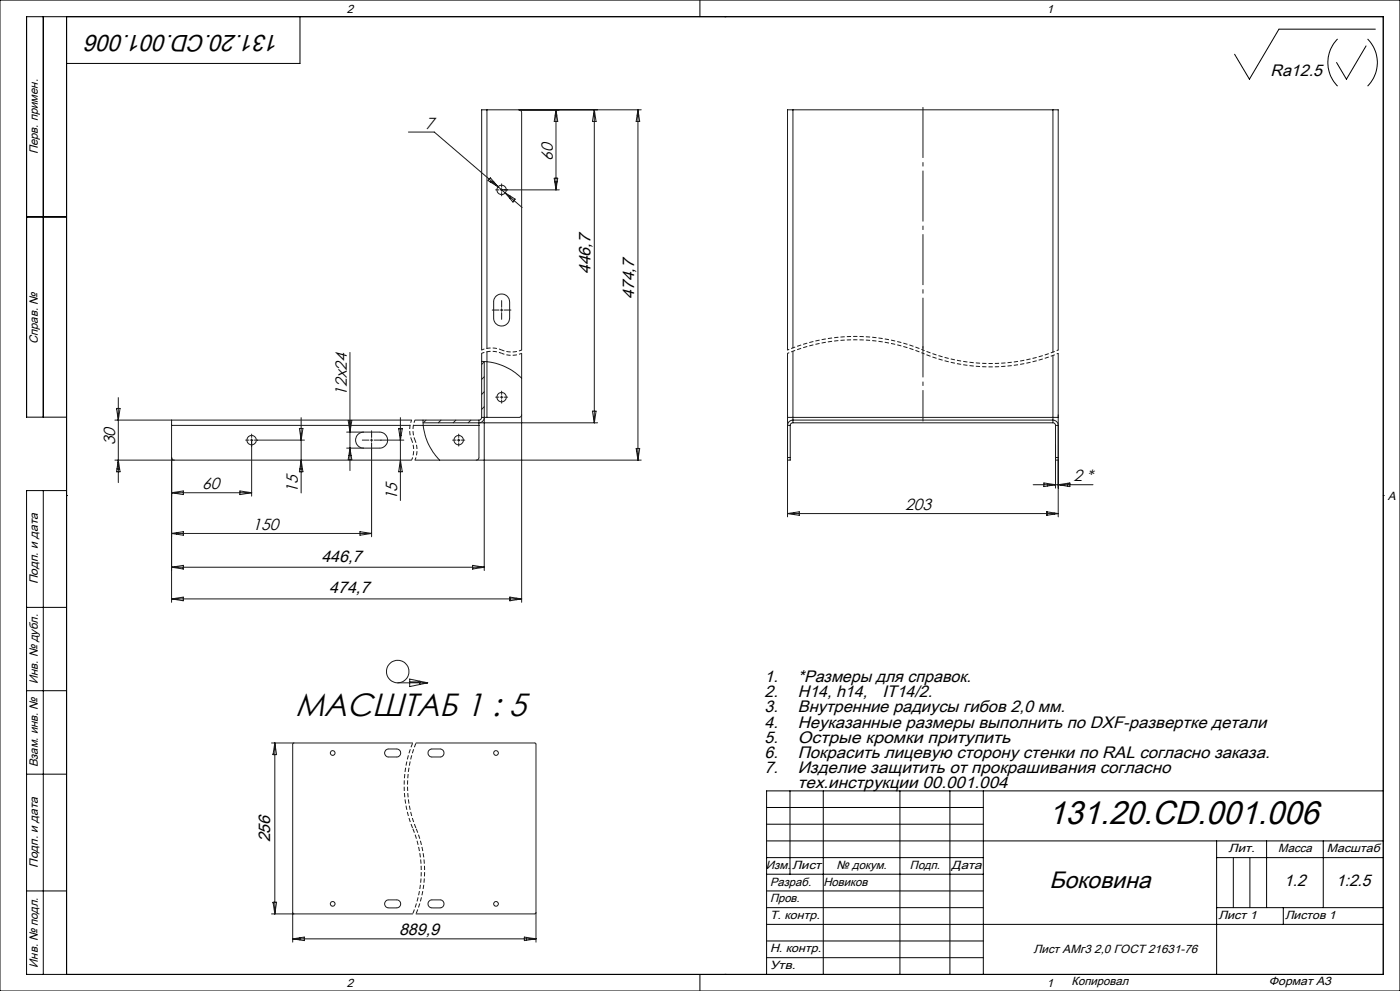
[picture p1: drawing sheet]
<svg xmlns="http://www.w3.org/2000/svg" width="420mm" height="297mm" viewBox="0 0 420 297" stroke-linecap="round" stroke-linejoin="round" font-family="sans-serif">
<g fill="none" stroke="#000" stroke-width=".3">
<path d="M0 0h420v297h-420zM13 5v120M20 5v287M90 5v14h-70M210 0v5M217.5 5h.1M401.3 11.7a10 10 0 0 0 0 14.1M409.8 13.8l-5.9 9.9-2.9-5M410.3 11.7a10 10 0 0 1 0 14.1M412.6 8.7h-28.9l-8.9 15-4.4-7.4M8 65h12M20 125h-12v-120h407v287h-407v-145h12"/>
<path d="M13 147v145M20 148.5h.1M415 148.5h.1M8 182h12M8 207h12M8 232h12M237 237v25M247 237v55M270 237v55M285 237v55M295 237v55M415 237h-185v55"/>
<path d="M230 242h65M230 247h65M230 252h185M230 257h65M365 252v40M365 257h50M370 257v15M375 257v15M380 252v20M397 252v20M8 267h12M230 267h65"/>
<path d="M230 272h65M230 277h185M230 262h65M365 272h50M385 272v5M210 292v5M217.5 292h.1M230 282h65M230 287h65"/>
</g>
<g fill="none" stroke="#191924" stroke-width=".3">
<path d="M122.5 39.6h7.8l19.1 16.4M146.1 32.9v71.5M155.7 32.9l.5 .2 .3 .6v71.2M166.5 34.5h.5M166.8 32.9l.5 3.5h-1zM166.8 32.9v24M178.3 32.9l.5 3.5h-1.1zM178.3 32.9v93.8M191.1 34.5h.5M191.4 32.9l.5 3.5h-1zM191.4 32.9v105M192.4 32.9h-47.9v72"/>
<path d="M237.9 32.9v71.4M315.9 32.9v72.6M147 54.5h1.1M147.1 53.3l2.3 2.7-3-1.9zM148.7 56.9h1M149.4 56l2.2 1.8M150.1 56.9h17.7M150.5 55.1v1M150.5 56.5v.8M150.5 57.7v1M151.6 57.8l2.2 2.7M151.6 57.8l3 1.9-.8 .8"/>
<path d="M151.6 57.8l5 4.4M153 58.7v.8M166.3 53.4h1l-.5 3.5zM166.4 54.5h.7M166.7 56.5h.2M153.8 60.5h.1M147.7 92.9h2M148.7 88.9a2.41 2.41 0 0 1 2.7-.6 2.41 2.41 0 0 1 1.5 2.2v4.8a2.4 2.4 0 0 1-2.4 2.4 2.4 2.4 0 0 1-2.4-2.4v-5zM150.1 92.9h.8M150.5 90.1v2M150.5 92.5v.8M150.5 93.7v2"/>
<path d="M151.3 92.9h2M35.5 119.2v25.4M105 105.6v35.4M144.5 108.3a17.4 17.4 0 0 1 12 5M144.5 105.9v19.2M145.3 108.3v62.7M145.3 112.9l-.8 .8M145.3 108.4l-.8 .8M145.3 117.4l-.8 .8M146.1 105.4v19.7M148.7 119h1M150.1 119h.8"/>
<path d="M150.5 117.2v1M150.5 118.6v.8M150.5 119.8v1M151.3 119h1M156.5 105.9v74.6M236.3 104.9v-72h81.2v72M236.3 105.9v49M237.9 105.3v21.4M315.9 106.5v20.2M317.5 105.9v49M34.5 137.9h89M34.5 125.9h89"/>
<path d="M35 122.4h1l-.5 3.5zM35 122.4v.3M35.4 138.5h.2M35.5 137.9l.5 3.5h-1zM51.5 137.1l.3 .6 .5 .2M51.5 125.9v54.6M51.5 127.5h71.5M73.7 131.9h1M75.1 131.9h.8M75.5 130.1v1M75.5 131.5v17.2M76.3 131.9h15"/>
<path d="M89.8 128.4h1.1l-.6 3.5zM90.2 138.5h.3M90.3 137.9l.6 3.5h-1.1zM90.3 125.2v22.5M104 129.5h9.9a2.4 2.4 0 0 1 2.4 2.4 2.4 2.4 0 0 1-2.4 2.4h-9.9M104.5 126h1.1l-.6 3.5zM104.7 136.5h.6M105 134.5h.1M105 134.3l.6 3.5h-1.1zM108.7 131.9h2M109.1 129.5a2.4 2.4 0 0 0-2.4 2.4 2.4 2.4 0 0 0 2.4 2.4M111.1 131.9h.8"/>
<path d="M111.5 129.1v2M111.5 131.5v.8M111.5 132.7v28.2M112.3 131.9h8.8M119.6 128.4h1.1l-.6 3.5zM119.6 128.5h1M119.9 130.5h.5M120.1 137.9l.6 3.5h-1.1zM120.1 125.2v24.8M124 127.5h19.7M124.5 137.9h67.9M124.5 125.9h19.2"/>
<path d="M126.9 125.9a17 17 0 0 0 5 12M126.9 126.7h52.4M127.8 125.9l-.8 .8M132.3 125.9l-.8 .8M135.8 131.9h1M136.8 125.9l-.8 .8M137.2 131.9h.8M137.6 130.1v1M137.6 131.5v.8M137.6 132.7v1M138.4 131.9h1M141.3 125.9l-.8 .8"/>
<path d="M143.7 125.9v11.4l-.3 .4-.5 .2M144.5 125.1l-.3 .6-.5 .2M145.3 125.1l-.4 1-1.2 .6M145.3 121.9l-.8 .8M156.5 124.3l-.3 .6-.4 .2h-11.3M177.7 123.2h1.1l-.5 3.5zM190.9 134.4h1l-.5 3.5zM191 134.4v1M236.3 125.1h81.2M236.3 137.1h.8M237.1 127.5h-.8l.1-.5 .3-.6 1-.5h78.4l.9 .5 .4 .6 .1 .5h-.8M237.1 127.5v10.4h-.8"/>
<path d="M237.9 126.7l-.6 .2-.2 .6M237.9 126.7h78M315.9 126.7l.5 .2 .3 .6M316.7 137.9h.8M316.7 127.5v18.8M316.7 137.1h.8M35.1 140.5h.8M51.5 147.7l3.5-.6v1.1zM51.5 159.9l3.5-.6v1.1zM51.5 147.7h24M51.5 159.9h60M53 159.6v.5"/>
<path d="M72 147.1l3.5 .6-3.5 .5zM90 140.5h.7M108 159.3l3.5 .6-3.5 .5zM236.3 153.9l3.5-.5v1zM236.3 153.9h81.2M238.3 153.6v.6M310 145.3h17.9M313.2 144.7l3.5 .6-3.5 .5zM314 153.4l3.5 .5-3.5 .5zM314.3 144.9v.8M314.3 153.4v1M316.3 145.2v.1"/>
<path d="M316.3 153.7v.4M317.5 145.3l3.5-.6v1.1zM318.3 145.2v.2M320.3 144.8v.9M320.3 144.9h.7M51.5 179.5l3.5-.5v1.1zM51.5 170l3.5-.6v1.1zM51.5 179.5h105M51.5 170h93.8M54.9 170.5h.1M141.8 169.4l3.5 .6-3.5 .5zM141.8 170.5h.1"/>
<path d="M153 179l3.5 .5-3.5 .6zM155 179.3v.4M119.3 204.6h9M122.9 203.5l5.4 1.1-5.4 1.2zM122.9 204.4h3M125.9 204.1v1M128 204.6v.1M81.5 222.7h42.3M82 225.9v.3M82.4 222.7l.6 3.5h-1.1zM82.4 222.7v51.2M88.2 222.7l-.4 .3v59.4"/>
<path d="M115.6 224.9l.9-.4h2.5a1.2 1.2 0 0 1 1.2 1.2 1.2 1.2 0 0 1-1.2 1.2h-2.4a1.22 1.22 0 0 1-1-2zM124.8 222.7l35.9 .1 .1 59.6M128.7 224.9l.7-.4h2.6a1.2 1.2 0 0 1 1.2 1.2 1.2 1.2 0 0 1-1.2 1.2h-2.4a1.19 1.19 0 0 1-1.1-.7 1.19 1.19 0 0 1 .2-1.3zM81.5 273.9h42.3M81.9 270.4h1.1l-.6 3.5zM82 270.4v.2M87.8 273.5l.4 .4M115.6 270.2l.9-.5h2.5a1.2 1.2 0 0 1 1.2 1.2 1.2 1.2 0 0 1-1.2 1.2h-2.4a1.22 1.22 0 0 1-1-1.9zM128.8 270l.6-.3h2.6a1.2 1.2 0 0 1 1.2 1.2 1.2 1.2 0 0 1-1.2 1.2h-2.4a1.19 1.19 0 0 1-1.1-.7 1.19 1.19 0 0 1 .3-1.4zM160.8 273.5l-.3 .4h-35.7M87.8 281.4l3.5-.6v1.1zM87.8 281.4h73"/>
<path d="M87.9 281.3v.1M90 281.1v.6M157.3 280.8l3.5 .6-3.5 .5zM157.9 280.9v.9M159.9 281.2v.3"/>
<circle cx="150.5" cy="56.9" r="1.4"/>
<circle cx="150.5" cy="119" r="1.4"/>
<circle cx="75.5" cy="131.9" r="1.4"/>
<circle cx="137.6" cy="131.9" r="1.4"/>
<circle cx="119.3" cy="201.3" r="3.4"/>
<circle cx="99.8" cy="225.7" r=".71"/>
<circle cx="148.8" cy="225.7" r=".71"/>
<circle cx="99.8" cy="270.9" r=".71"/>
<circle cx="148.8" cy="270.9" r=".71"/>
</g>
<path d="M150.5 105.9l2.8 .6 1.6-.1 1.6-.5M150.5 105.9l-2.8-.6-1.6 .1-1.6 .5M150.5 104.9l2.8 .6 1.6-.1 1.6-.5M150.5 104.9l-2.8-.6-1.6 .1-1.6 .5M123.5 125.9l-.6 2.8 .1 1.6 .5 1.6M123.5 137.9l.6-2.8-.1-1.6-.5-1.6M124.5 125.9l-.6 2.8 .1 1.6 .5 1.6M124.5 137.9l.6-2.8-.1-1.6-.5-1.6" fill="none" stroke="#191924" stroke-width=".3" stroke-dasharray="1.3 .6" stroke-dashoffset=".4" stroke-linecap="butt"/>
<path d="M123.8 222.7a33.3 33.3 0 0 0 0 25.6M124.8 222.7a33.3 33.3 0 0 0 0 25.6M123.8 273.9a33.3 33.3 0 0 0 0-25.6M124.8 273.9a33.3 33.3 0 0 0 0-25.6" fill="none" stroke="#191924" stroke-width=".3" stroke-dasharray="1.3 .6" stroke-dashoffset="-.1" stroke-linecap="butt"/>
<path d="M276.9 105.9a52.8 52.8 0 0 0 40.6 0M276.9 105.9a52.8 52.8 0 0 0-40.6 0M276.9 104.9a52.8 52.8 0 0 0 40.6 0M276.9 104.9a52.8 52.8 0 0 0-40.6 0" fill="none" stroke="#191924" stroke-width=".3" stroke-dasharray="1.3 .6" stroke-dashoffset=".8" stroke-linecap="butt"/>
<path d="M276.9 126.3v-22.6" fill="none" stroke="#191924" stroke-width=".3" stroke-dasharray="15.2 1.3 1.3 1.3" stroke-dashoffset="5.9" stroke-linecap="butt"/>
<path d="M276.9 104.9v-73.2" fill="none" stroke="#191924" stroke-width=".3" stroke-dasharray="15.2 1.3 1.3 1.3" stroke-dashoffset="-.4" stroke-linecap="butt"/>
<g fill="#808080">
<path d="M-.1 62.5v3.5zM-.1 56.4v3.5zM-.1 163.6v1.1zM-.1 163.6v1.1zM-.1 157.7v1zM-.1 157.7v1zM89.4 297.1h3.5zM158.9 297.1h3.5z"/>
<path d="M-.1 126.7v3.5zM-.1 142.2v3.5zM-.1 132.7v3.5zM-.1 142.2v3.5zM83.5 297.1h1.1zM83.5 297.1h1.1z"/>
</g>
<text font-size="10" x="314.5" y="246.8">131.20.CD.001.006</text>
<text font-size="9.7" x="88.6" y="214.5">МАСШТАБ 1 : 5</text>
<g font-size="7.1">
<text x="84" y="10.3" transform="rotate(-180 84 10.3)">131.20.CD.001.006</text>
<text x="314.8" y="266.1">Боковина</text>
</g>
<g font-size="5">
<text x="381.1" y="22.6">Ra12.5</text>
<text x="177.2" y="82.2" transform="rotate(-90 177.2 82.2)">446,7</text>
<text x="190.3" y="89.7" transform="rotate(-90 190.3 89.7)">474,7</text>
<text x="96.4" y="168.6">446,7</text>
<text x="98.8" y="177.8">474,7</text>
<text x="229.3" y="204.5">1.</text>
<text x="229.3" y="209">2.</text>
<text x="239.3" y="204.5">*Размеры для справок.</text>
<text x="239.3" y="209">H14, h14,</text>
<text x="264.7" y="209">IT14/2.</text>
<text x="229.3" y="213.5">3.</text>
<text x="239.3" y="213.5">Внутренние радиусы гибов 2,0 мм.</text>
<text x="229.3" y="218.1">4.</text>
<text x="239.3" y="218.1">Неуказанные размеры выполнить по DXF-развертке детали</text>
<text x="229.3" y="222.6">5.</text>
<text x="229.3" y="227.1">6.</text>
<text x="239.3" y="222.6">Острые кромки притупить</text>
<text x="239.3" y="227.1">Покрасить лицевую сторону стенки по RAL согласно заказа.</text>
<text x="229.3" y="231.6">7.</text>
<text x="239.3" y="231.6">Изделие защитить от прокрашивания согласно</text>
<text x="239.3" y="236.1">тех.инструкции 00.001.004</text>
<text x="81" y="252.5" transform="rotate(-90 81 252.5)">256</text>
<text x="385.3" y="265.7">1.2</text>
<text x="400.8" y="265.7">1:2.5</text>
<text x="119.7" y="280.3">889,9</text>
</g>
<g font-size="4.8">
<text x="127.6" y="38.5">7</text>
<text x="165.8" y="48.2" transform="rotate(-90 165.8 48.2)">60</text>
<text x="104" y="118.7" transform="rotate(-90 104 118.7)">12х24</text>
<text x="34.5" y="133.4" transform="rotate(-90 34.5 133.4)">30</text>
<text x="60.6" y="146.7">60</text>
<text x="89.4" y="147.7" transform="rotate(-90 89.4 147.7)">15</text>
<text x="119.2" y="150" transform="rotate(-90 119.2 150)">15</text>
<text x="322" y="144.3">2 *</text>
<text x="271.6" y="152.9">203</text>
<text x="75.7" y="158.9">150</text>
</g>
<g font-size="3.6">
<text x="104" y="3.9">2</text>
<text x="314" y="3.9">1</text>
<text x="11.4" y="46.3" transform="rotate(-90 11.4 46.3)">Перв. примен.</text>
<text x="11.3" y="103.2" transform="rotate(-90 11.3 103.2)">Справ. №</text>
<text x="416.4" y="149.9">A</text>
<text x="11.4" y="175.1" transform="rotate(-90 11.4 175.1)">Подп. и дата</text>
<text x="11.3" y="205" transform="rotate(-90 11.3 205)">Инв. № дубл.</text>
<text x="11.4" y="230" transform="rotate(-90 11.4 230)">Взам. инв. №</text>
<text x="368.5" y="255.4">Лит.</text>
<text x="383.5" y="255.4">Масса</text>
<text x="398.1" y="255.4">Масштаб</text>
<text x="11.4" y="260.1" transform="rotate(-90 11.4 260.1)">Подп. и дата</text>
<text x="229.8" y="260.4">Изм.</text>
<text x="237.6" y="260.4">Лист</text>
<text x="251" y="260.4">№ докум.</text>
<text x="273" y="260.4">Подп.</text>
<text x="285.5" y="260.4">Дата</text>
<text x="231" y="265.4">Разраб.</text>
<text x="247" y="265.5">Новиков</text>
<text x="231" y="275.4">Т. контр.</text>
<text x="231" y="270.4">Пров.</text>
<text x="365.5" y="275.4">Лист 1</text>
<text x="385.5" y="275.4">Листов 1</text>
<text x="231" y="285.4">Н. контр.</text>
<text x="310" y="285.7">Лист АМг3 2,0 ГОСТ 21631-76</text>
<text x="11.3" y="290" transform="rotate(-90 11.3 290)">Инв. № подл.</text>
<text x="231" y="290.4">Утв.</text>
<text x="104" y="295.9">2</text>
<text x="314" y="295.9">1</text>
<text x="321.5" y="295.3">Копировал</text>
<text x="380.7" y="295.3">Формат А3</text>
</g>
</svg>
